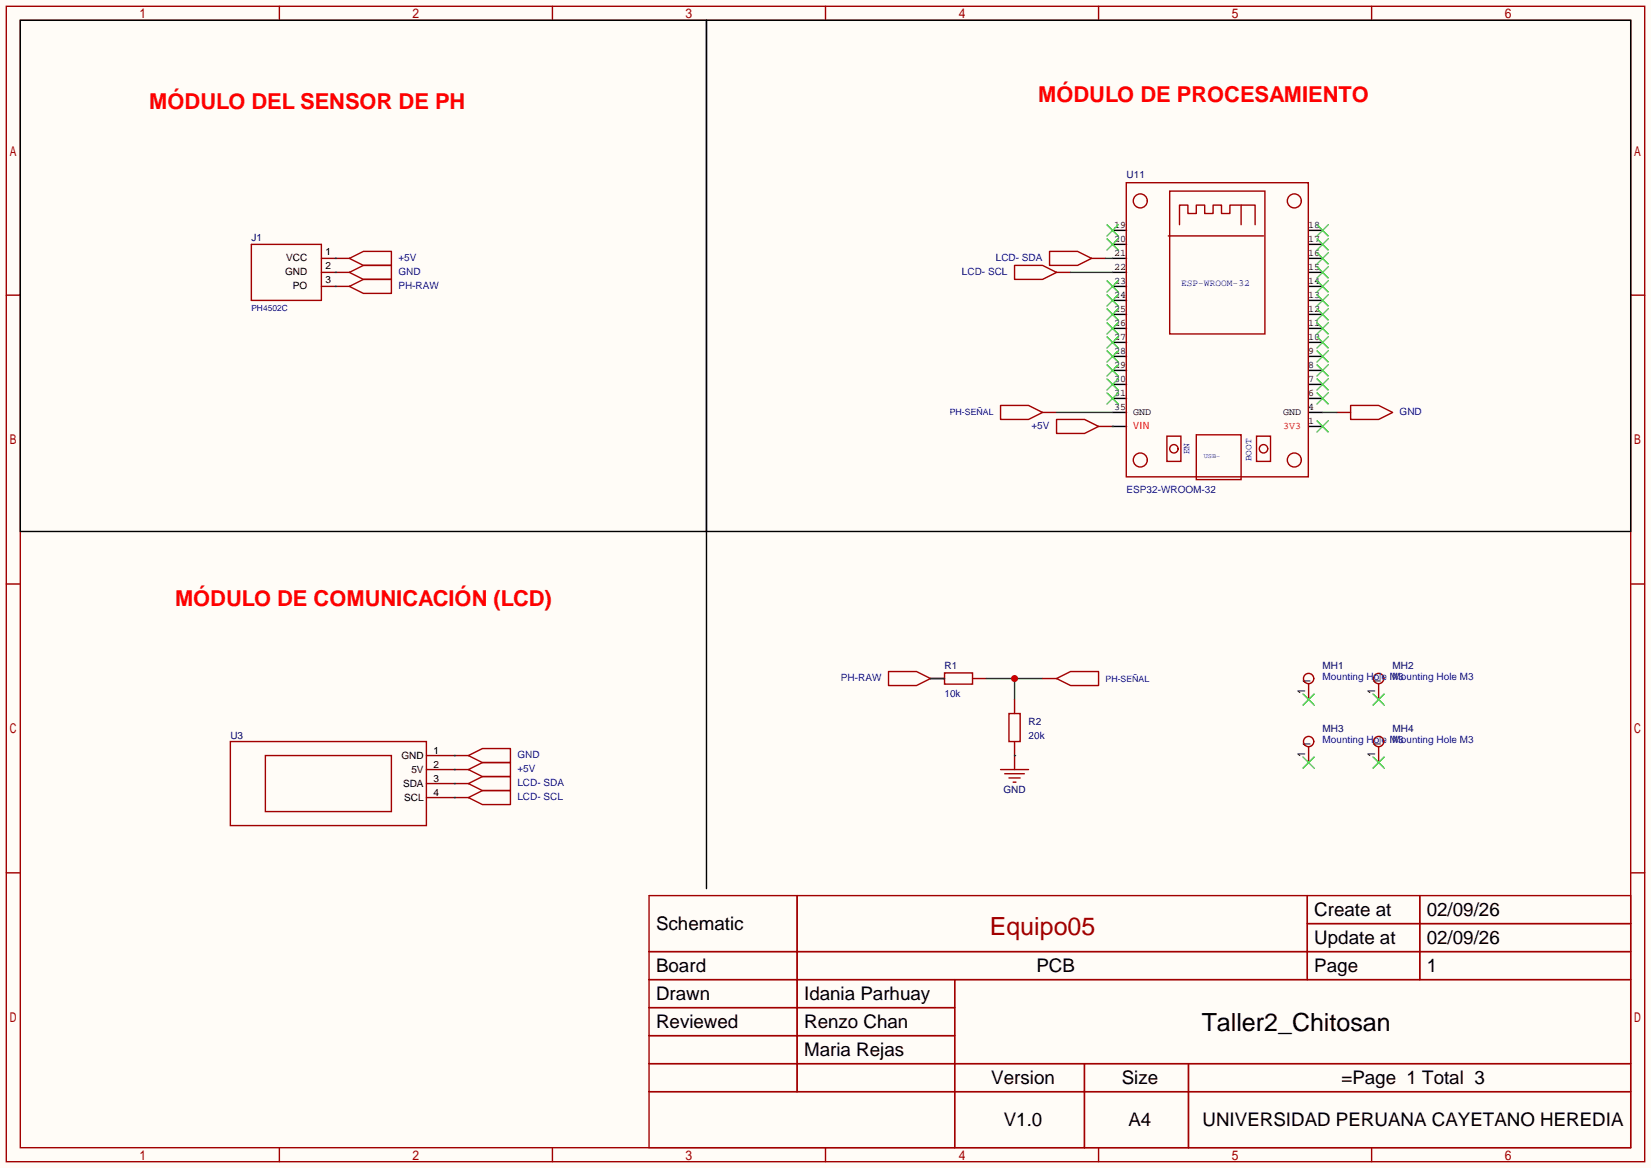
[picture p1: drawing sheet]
<svg xmlns="http://www.w3.org/2000/svg" width="299mm" height="212mm" viewBox="0 0 299 212" stroke-linecap="round" stroke-linejoin="round" font-family="sans-serif">
<path d="M0 0h299.5v211.8h-299.5z" fill="#fffcf7"/>
<g fill="none" stroke="#a10000" stroke-width=".25">
<path d="M1.1 1.1h297.2v209.6h-297.2zM3.7 3.7h292.1v204.5h-292.1zM50.7 1.1v2.6M100.2 1.1v2.6M149.7 1.1v2.6M199.3 1.1v2.6M248.8 1.1v2.6M1.1 53.5h2.6M45.6 44.3h12.7v10.2h-12.7zM63.4 46.9l2.5-1.3h5.1v2.5h-5.1zM63.4 49.4l2.5-1.3h5.1v2.6h-5.1zM63.4 51.9l2.5-1.2h5.1v2.5h-5.1z"/>
<path d="M295.8 53.5h2.5M1.1 105.9h2.6M295.8 105.9h2.5M41.8 134.5h35.5v15.2h-35.5zM48.1 137h22.9v10.2h-22.9zM161.2 121.8h5l2.6 1.3-2.6 1.2h-5zM171.3 122h5.1v2.1h-5.1zM1.1 158.3h2.6M295.8 158.3h2.5M117.7 162.4h178.1v45.8h-178.1zM117.7 172.6h178.1M117.7 177.7h178.1"/>
<path d="M144.6 162.4v35.6M173.2 177.7v30.5M237.1 162.4v15.3M237.1 167.5h58.7M257.5 162.4v15.3M117.7 182.8h55.5M117.7 192.9h178.1M117.7 187.8h55.5M117.7 198h178.1M196.7 192.9v15.3M215.6 192.9v15.3M50.7 208.2v2.5"/>
<path d="M100.2 208.2v2.5M149.7 208.2v2.5M199.3 208.2v2.5M248.8 208.2v2.5"/>
</g>
<path d="M58.3 46.9h5.1M58.3 49.4h5.1M58.3 51.9h5.1M77.3 137h5.1M77.3 139.6h5.1M168.8 123.1h2.5M176.4 123.1h2.5M77.3 142.1h5.1M77.3 144.7h5.1" fill="none" stroke="#870000" stroke-width=".25"/>
<path d="M3.7 3.7h124.4v92.7h-124.4zM128.1 3.7h167.7v92.7h-167.7z" fill="none" stroke="#000" stroke-width=".25"/>
<path d="M60.8 46.9h.1M60.8 49.4h.1M60.8 51.9h.1M168.8 123.1h2.5M178.9 123.1h10.2M184 123.1v3.8" fill="none" stroke="#008700" stroke-width=".25"/>
<circle cx="184" cy="123.1" r=".63" fill="#c00"/>
<g fill="none" stroke="#a10000" stroke-width=".25">
<path d="M204.3 33.1h33v53.4h-33zM212.2 34.7h17.2v25.9h-17.2zM225.1 37.2v3.6M184 48.1h5.1l2.5 1.3-2.5 1.3h-5.1zM190.4 45.6h5.1l2.5 1.3-2.5 1.2h-5.1zM211.9 42.8h17.3M213.9 40.8v-3.6h1.6v1.5h1.5v-1.5h1.5v1.5h1.5v-1.5h1.6v1.5h1.5v-1.5h4.6v3.6M181.5 73.5h5.1l2.5 1.3-2.5 1.3h-5.1zM191.6 76.1h5.1l2.6 1.2-2.6 1.3h-5.1zM211.7 79.1h2.5v4.6h-2.5zM217 78.9h8.1v8.1h-8.1zM227.9 79.1h2.6v4.6h-2.6z"/>
<path d="M245 73.5h5.1l2.5 1.3-2.5 1.3h-5.1zM85 137l2.5-1.2h5.1v2.5h-5.1zM85 139.6l2.5-1.3h5.1v2.5h-5.1zM181.5 139.6h5.1M183 129.4h2v5.1h-2zM191.6 123.1l2.6-1.3h5.1v2.5h-5.1zM85 142.1l2.5-1.3h5.1v2.6h-5.1zM85 144.7l2.5-1.3h5.1v2.5h-5.1zM182.2 140.3h3.6M183 141.1h2M183.8 141.9h.5"/>
<circle cx="206.8" cy="36.4" r="1.27"/>
<circle cx="234.8" cy="36.4" r="1.27"/>
<circle cx="206.8" cy="83.4" r="1.27"/>
<circle cx="212.9" cy="81.4" r=".76"/>
<circle cx="229.2" cy="81.4" r=".76"/>
<circle cx="234.8" cy="83.4" r="1.27"/>
<circle cx="237.4" cy="123.1" r=".93"/>
<circle cx="237.4" cy="134.5" r=".93"/>
<circle cx="250.1" cy="123.1" r=".93"/>
<circle cx="250.1" cy="134.5" r=".93"/>
</g>
<g fill="none" stroke="#870000" stroke-width=".25">
<path d="M191.6 49.4h2.6M198 46.9h2.5M189.1 74.8h2.5M199.3 77.3h2.5M242.4 74.8h2.6M82.4 137h2.6M82.4 139.6h2.6M184 126.9v2.5M184 134.5v5.1M189.1 123.1h2.5M237.4 124.1v2.8M237.4 135.5v2.8"/>
<path d="M250.1 124.1v2.8M250.1 135.5v2.8M82.4 142.1h2.6M82.4 144.7h2.6"/>
</g>
<g fill="none" stroke="#3c3" stroke-width=".25">
<path d="M200.8 40.8l2 2M200.8 43.3l2 2M200.8 50.9l2 2.1M200.8 53.5l2 2M200.8 56l2 2M200.8 58.5l2 2.1M202.8 40.8l-2 2M202.8 43.3l-2 2M202.8 50.9l-2 2.1M202.8 53.5l-2 2M202.8 56l-2 2M202.8 58.5l-2 2.1"/>
<path d="M238.9 58.5l2 2.1M238.9 56l2 2M238.9 53.5l2 2M238.9 50.9l2 2.1M238.9 48.4l2 2M238.9 45.8l2 2.1M238.9 43.3l2 2M238.9 40.8l2 2M240.9 58.5l-2 2.1M240.9 56l-2 2M240.9 53.5l-2 2M240.9 50.9l-2 2.1"/>
<path d="M240.9 48.4l-2 2M240.9 45.8l-2 2.1M240.9 43.3l-2 2M240.9 40.8l-2 2M200.8 61.1l2 2M200.8 63.6l2 2.1M200.8 66.2l2 2M200.8 68.7l2 2M200.8 71.2l2 2.1M202.8 61.1l-2 2M202.8 63.6l-2 2.1M202.8 66.2l-2 2"/>
<path d="M202.8 68.7l-2 2M202.8 71.2l-2 2.1M238.9 76.3l2 2.1M238.9 71.2l2 2.1M238.9 68.7l2 2M238.9 66.2l2 2M238.9 63.6l2 2.1M238.9 61.1l2 2M240.9 76.3l-2 2.1M240.9 71.2l-2 2.1M240.9 68.7l-2 2M240.9 66.2l-2 2"/>
<path d="M240.9 63.6l-2 2.1M240.9 61.1l-2 2M236.3 137.3l2.1 2M236.3 125.9l2.1 2M238.4 137.3l-2.1 2M238.4 125.9l-2.1 2M249 125.9l2.1 2M249 137.3l2.1 2M251.1 125.9l-2.1 2M251.1 137.3l-2.1 2"/>
</g>
<path d="M194.2 49.4h7.6M200.5 46.9h1.3M191.6 74.8h10.2M201.8 77.3h.1M239.9 74.8h2.5M82.4 137h.1M82.4 139.6h.1M184 137h.1M82.4 142.1h.1M82.4 144.7h.1" fill="none" stroke="#008700" stroke-width=".25"/>
<g fill="none" stroke="#000" stroke-width=".25">
<path d="M201.8 41.8h2.5M201.8 44.3h2.5M201.8 46.9h2.5M201.8 49.4h2.5M201.8 51.9h2.5M201.8 54.5h2.5M201.8 57h2.5M201.8 59.6h2.5M237.4 41.8h2.5M237.4 44.3h2.5M237.4 46.9h2.5M237.4 49.4h2.5"/>
<path d="M237.4 51.9h2.5M237.4 54.5h2.5M237.4 57h2.5M237.4 59.6h2.5M201.8 62.1h2.5M201.8 64.6h2.5M201.8 67.2h2.5M201.8 69.7h2.5M201.8 72.3h2.5M201.8 74.8h2.5M201.8 77.3h2.5M237.4 62.1h2.5"/>
<path d="M237.4 64.6h2.5M237.4 67.2h2.5M237.4 69.7h2.5M237.4 72.3h2.5M237.4 74.8h2.5M237.4 77.3h2.5M128.1 96.4v64.8"/>
</g>
<text font-size="4.5" fill="#900" x="179.5" y="169.5">Equipo05</text>
<text font-size="4.5" x="218" y="187">Taller2_Chitosan</text>
<g font-size="4" fill="#f00">
<text x="27.1" y="19.7">MÓDULO DEL SENSOR DE PH</text>
<text x="188.3" y="18.4">MÓDULO DE PROCESAMIENTO</text>
<text x="31.8" y="109.9">MÓDULO DE COMUNICACIÓN (LCD)</text>
</g>
<g font-size="3.4">
<text x="238.4" y="166.1">Create at</text>
<text x="258.8" y="166.1">02/09/26</text>
<text x="119" y="168.7">Schematic</text>
<text x="238.4" y="171.2">Update at</text>
<text x="258.8" y="171.2">02/09/26</text>
<text x="119" y="176.3">Board</text>
<text x="188" y="176.3">PCB</text>
<text x="238.4" y="176.3">Page</text>
<text x="258.8" y="176.3">1</text>
<text x="119" y="181.4">Drawn</text>
<text x="145.9" y="181.4">Idania Parhuay</text>
<text x="119" y="186.5">Reviewed</text>
<text x="145.9" y="186.5">Renzo Chan</text>
<text x="145.9" y="191.5">Maria Rejas</text>
<text x="179.8" y="196.6">Version</text>
<text x="203.5" y="196.6">Size</text>
<text x="243.3" y="196.6">=Page 1 Total 3</text>
<text x="182.1" y="204.2">V1.0</text>
<text x="204.7" y="204.2">A4</text>
<text x="218.1" y="204.2">UNIVERSIDAD PERUANA CAYETANO HEREDIA</text>
</g>
<g font-size="1.8" fill="#000080">
<text x="204.3" y="32.3">U11</text>
<text x="45.6" y="43.8">J1</text>
<text x="171.3" y="121.2">R1</text>
<text x="239.9" y="121.2">MH1</text>
<text x="252.6" y="121.2">MH2</text>
<text x="186.6" y="131.4">R2</text>
<text x="41.8" y="133.9">U3</text>
<text x="239.9" y="132.7">MH3</text>
<text x="252.6" y="132.7">MH4</text>
<text x="182" y="143.9">GND</text>
</g>
<g font-size="1.8">
<text x="202.1" y="41.3">19</text>
<text x="237.3" y="41.3">18</text>
<text x="51.9" y="47.3">VCC</text>
<text x="59.1" y="46.3">1</text>
<text x="202.1" y="43.9">20</text>
<text x="202.1" y="46.4">21</text>
<text x="237.3" y="46.4">16</text>
<text x="237.3" y="43.9">17</text>
<text x="51.7" y="49.9">GND</text>
<text x="53.1" y="52.4">PO</text>
<text x="59.1" y="48.9">2</text>
<text x="59.1" y="51.4">3</text>
<text x="202.1" y="48.9">22</text>
<text x="202.1" y="51.5">23</text>
<text x="237.3" y="51.5">14</text>
<text x="237.3" y="48.9">15</text>
<text x="202.1" y="54">24</text>
<text x="202.1" y="56.6">25</text>
<text x="202.1" y="59.1">26</text>
<text x="237.3" y="59.1">11</text>
<text x="237.3" y="56.6">12</text>
<text x="237.3" y="54">13</text>
<text x="202.1" y="61.6">27</text>
<text x="202.1" y="64.2">28</text>
<text x="237.3" y="64.2">9</text>
<text x="237.3" y="61.6">10</text>
<text x="202.1" y="66.7">29</text>
<text x="202.1" y="69.3">30</text>
<text x="202.1" y="71.8">31</text>
<text x="237.3" y="71.8">6</text>
<text x="237.3" y="69.3">7</text>
<text x="237.3" y="66.7">8</text>
<text x="202.1" y="74.3">35</text>
<text x="205.6" y="75.4">GND</text>
<text x="232.8" y="75.4">GND</text>
<text x="237.3" y="76.9">1</text>
<text x="237.3" y="74.3">4</text>
<text x="72.8" y="137.7">GND</text>
<text x="78.6" y="136.7">1</text>
<text x="73.1" y="142.8">SDA</text>
<text x="74.6" y="140.3">5V</text>
<text x="78.6" y="139.3">2</text>
<text x="78.6" y="141.8">3</text>
<text x="73.3" y="145.4">SCL</text>
<text x="78.6" y="144.3">4</text>
</g>
<g font-size="1.8" fill="#00f">
<text x="72.3" y="47.3">+5V</text>
<text x="180.6" y="47.3">LCD- SDA</text>
<text x="72.3" y="49.9">GND</text>
<text x="72.3" y="52.4">PH-RAW</text>
<text x="174.5" y="49.9">LCD- SCL</text>
<text x="187.1" y="77.8">+5V</text>
<text x="253.9" y="75.3">GND</text>
<text x="204.3" y="89.5">ESP32-WROOM-32</text>
<text x="152.5" y="123.5">PH-RAW</text>
<text x="239.9" y="123.3">Mounting Hole M3</text>
<text x="252.6" y="123.3">Mounting Hole M3</text>
<text x="171.3" y="126.3">10k</text>
<text x="93.9" y="137.5">GND</text>
<text x="186.6" y="133.9">20k</text>
<text x="239.9" y="134.7">Mounting Hole M3</text>
<text x="252.6" y="134.7">Mounting Hole M3</text>
<text x="93.9" y="142.6">LCD- SDA</text>
<text x="93.9" y="140">+5V</text>
<text x="93.9" y="145.1">LCD- SCL</text>
</g>
<g font-size="1.8" fill="#f00">
<text x="205.6" y="77.9">VIN</text>
<text x="232.8" y="77.9">3V3</text>
</g>
<g font-size="1.7" fill="#00f">
<text x="214.2" y="51.8">ESP-WROOM-32</text>
<text x="215.7" y="82.4" transform="rotate(-90 215.7 82.4)">EN</text>
<text x="227" y="83.7" transform="rotate(-90 227 83.7)">BOOT</text>
</g>
<g font-size="1.6" fill="#00f">
<text x="172.3" y="75.3">PH-SEÑAL</text>
<text x="200.5" y="123.6">PH-SEÑAL</text>
</g>
<text font-size="1.5" fill="#00f" x="45.6" y="56.5">PH4502C</text>
<text font-size="1.3" fill="#00f" x="218.3" y="83">USB-</text>
</svg>
